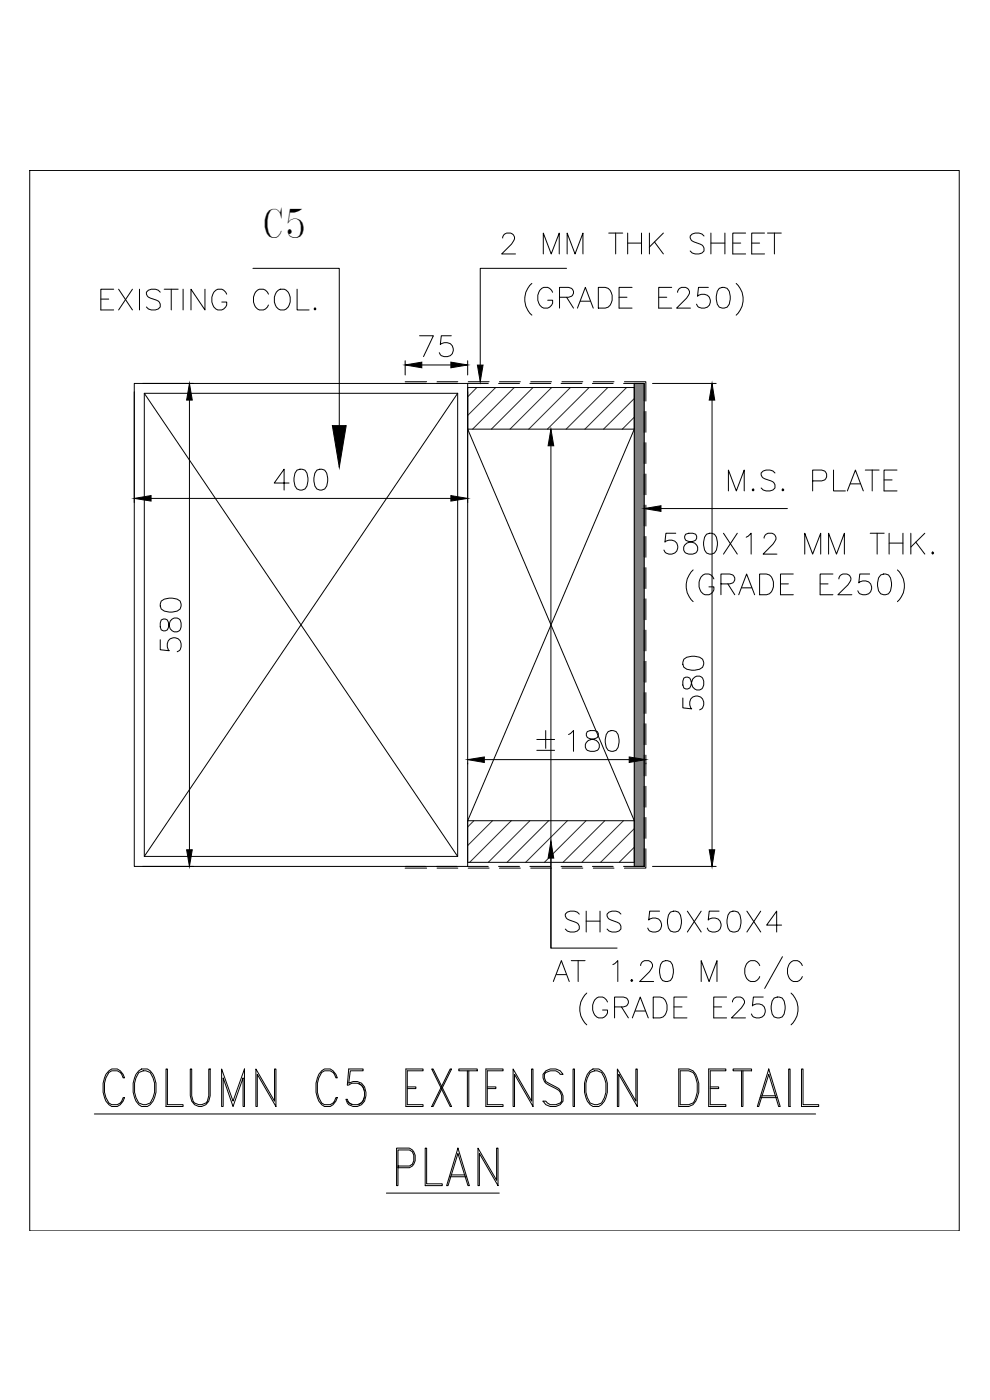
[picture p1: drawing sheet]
<svg xmlns="http://www.w3.org/2000/svg" width="297mm" height="420mm" viewBox="0 0 297 420" stroke-linecap="round" stroke-linejoin="round" font-family="sans-serif">
<!-- layer: S-BEAM -->
<path d="M40.3 115.1h100v144.9h-100zM43.3 118h94v139h-94zM43.3 118l94 139M137.3 118l-94 139" fill="none" stroke="#000" stroke-width=".3"/>
<!-- layer: OBJECT -->
<path d="M190.3 115.1l3 144.9v-144.9zM190.3 115.1l3 144.9h-3z" fill="#808080" stroke="#808080" stroke-width=".3"/>
<g fill="none" stroke="#000" stroke-width=".3">
<path d="M8.9 51.2h278.9v318.2h-278.9zM121.6 115.1h6.1M121.6 114.6h6.4M130.9 115.1h6.2M131.1 114.6h6.3M140.2 115.1h6.3M140.3 116.3h50v12.5h-50zM140.5 114.6h6.3M149.6 115.1h6.3M149.8 114.6h6.3M159 115.1h6.3M159.2 114.6h6.3"/>
<path d="M168.3 115.1h6.3M168.6 114.6h6.3M177.7 115.1h6.3M178 114.6h6.2M187.1 115.1h6.2v5.3M187.4 114.6h6.4v5.8M190.3 115.1h3v144.9h-3zM140.3 128.8l50 117.5M190.3 128.8l-50 117.5M193.3 123.5v6.2M193.3 132.9v6.2M193.8 123.5v6.2"/>
<path d="M193.8 132.9v6.2M193.3 142.3v6.2M193.3 151.6v6.3M193.8 142.3v6.2M193.8 151.6v6.3M193.3 161v6.2M193.3 170.4v6.2M193.3 179.7v6.3M193.8 161v6.2M193.8 170.4v6.2M193.8 179.7v6.3M193.3 189.1v6.2"/>
<path d="M193.3 198.5v6.2M193.8 189.1v6.2M193.8 198.5v6.2M193.3 207.9v6.2M193.3 217.2v6.3M193.8 207.9v6.2M193.8 217.2v6.3M193.3 226.6v6.2M193.3 236v6.2M193.8 226.6v6.2M193.8 236v6.2M140.3 246.3h50v12.5h-50z"/>
<path d="M193.3 254.7v5.3h-6.2M193.3 245.3v6.3M193.8 254.7v5.8h-6.4M193.8 245.3v6.3M121.6 260h6.1M121.6 260.5h6.4M130.9 260h6.2M131.1 260.5h6.3M140.2 260h6.3M140.5 260.5h6.3M149.6 260h6.3M149.8 260.5h6.3"/>
<path d="M159 260h6.3M159.2 260.5h6.3M168.3 260h6.3M168.6 260.5h6.3M177.7 260h6.3M178 260.5h6.2"/>
</g>
<g fill="none" stroke="#272727" stroke-width=".3">
<path d="M143.1 116.3l-2.8 2.8M148.7 116.3l-8.4 8.4M154.3 116.3l-12.5 12.5M159.9 116.3l-12.5 12.5M165.5 116.3l-12.5 12.5M171.1 116.3l-12.4 12.5M176.8 116.3l-12.6 12.5M182.4 116.3l-12.5 12.5M188 116.3l-12.5 12.5M190.3 119.6l-9.2 9.2M190.3 125.2l-3.6 3.6M142.2 246.3l-1.9 1.9"/>
<path d="M147.8 246.3l-7.5 7.5M153.4 246.3l-12.5 12.5M159 246.3l-12.5 12.5M164.6 246.3l-12.5 12.5M170.3 246.3l-12.6 12.5M175.8 246.3l-12.4 12.5M181.5 246.3l-12.6 12.5M187.1 246.3l-12.5 12.5M190.3 248.7l-10.1 10.1M190.3 254.3l-4.5 4.5"/>
</g>
<!-- layer: s_text -->
<g fill="#000" stroke="#000" stroke-width=".3">
<path d="M121.6 109.5l5-.8v1.7zM135.3 108.7l5 .8-5 .9zM143.2 109.6h1.7l-.8 5zM56.8 115.1l.9 5h-1.7zM99.7 127.7h4.2l-2.1 12.5zM165.3 128.8l.8 5h-1.6zM213.6 115.1l.8 5h-1.6zM40.3 149.6l5-.9v1.7zM135.3 148.7l5 .9-5 .8zM193.3 152.6l5-.8v1.7zM140.3 228l5-.8v1.6zM188.8 227.2l5 .8-5 .8z"/>
<path d="M56 255h1.7l-.9 5zM165.3 252.5l.8 5h-1.6zM212.8 255h1.6l-.8 5z"/>
</g>
<g fill="none" stroke="#000" stroke-width=".3">
<path d="M75.9 80.5h25.9v47.2M170 80.5h-25.9v29.1M40.3 117.6v33.2M42.8 115.1h15.3M121.6 108.3v4.2M125.9 100.8h4.1l-2.9 6.2M126.6 109.5h8.7M135.4 100.8h-3l-.3 2.6a2.24 2.24 0 0 1 3.2-.1 2.24 2.24 0 0 1 0 3.3 2.24 2.24 0 0 1-3.2-.2l-.3-.6M140.3 108.3v4.2M140.3 117.6v33.2M195.8 115.1h19.1M56.8 120.1v134.9"/>
<path d="M165.3 133.8v150.7M213.6 120.1v134.9M45.3 149.6h90M86.7 145h-4.4l2.9-4.2v6.3M89.1 141.1a2.06 2.06 0 0 1 3 .9 5.1 5.1 0 0 1-.6 4.7 1.98 1.98 0 0 1-3-.8 5.1 5.1 0 0 1 .6-4.8zM95.1 141.1a2.02 2.02 0 0 1 2.9 .9 5.1 5.1 0 0 1-.6 4.7 1.95 1.95 0 0 1-2.9-.8 5.1 5.1 0 0 1 .6-4.8zM198.3 152.6h37.9M48.1 192v3l2.7 .3a2.23 2.23 0 0 1 0-3.3 2.23 2.23 0 0 1 3.2 .3 2.3 2.3 0 0 1-.8 3.3M48.4 186.1l-.3 .9v1.1l.3 .9a1.29 1.29 0 0 0 2.1-.6l.3-1.1a1.79 1.79 0 0 1 1.6-1.8 1.79 1.79 0 0 1 1.9 1.5v1.1a1.79 1.79 0 0 1-1.9 1.6 1.79 1.79 0 0 1-1.6-1.9l-.3-1.1a1.29 1.29 0 0 0-2.1-.6zM48.4 180.4a4.9 4.9 0 0 1 5.6 0 2.07 2.07 0 0 1-.8 3 5.1 5.1 0 0 1-4.8-.6l-.3-.9zM205.2 197.8a4.8 4.8 0 0 1 5.6 0 1.98 1.98 0 0 1-.9 3 5.1 5.1 0 0 1-4.7-.5l-.3-.9zM163.7 219.3v5.3"/>
<path d="M176.2 219.6a1.26 1.26 0 0 0 .6 2l1.2 .3a1.79 1.79 0 0 1 1.8 1.7 1.79 1.79 0 0 1-1.5 1.9h-1.2a1.79 1.79 0 0 1-1.6-2 1.79 1.79 0 0 1 1.9-1.6l1.2-.3a1.26 1.26 0 0 0 .6-2l-.9-.3h-1.2zM182.5 219.6a2.02 2.02 0 0 1 2.9 .8 5.1 5.1 0 0 1-.5 4.8 2.02 2.02 0 0 1-3-.9 5.1 5.1 0 0 1 .6-4.7zM204.9 209.5v2.9l2.6 .3a2.22 2.22 0 0 1-.1-3.2 2.22 2.22 0 0 1 3.2 0 2.22 2.22 0 0 1-.1 3.2l-.6 .3M205.2 203.5l-.3 .9v1.2l.3 .9a1.26 1.26 0 0 0 2-.6l.3-1.2a1.81 1.81 0 0 1 1.7-1.8 1.81 1.81 0 0 1 1.9 1.5v1.2a1.81 1.81 0 0 1-1.9 1.6 1.81 1.81 0 0 1-1.7-1.9l-.3-1.2a1.26 1.26 0 0 0-2-.6zM140.3 229v.2M145.3 228h43.5M161.1 221.9h5.3M161.1 225.2h5.3M170.6 220.4l1.5-1.1v6.2M193.8 229v.2M165.3 257.5v27h19.9M42.8 260h15.3"/>
<path d="M195.8 260h19.1"/>
</g>
<!-- layer: TEXT -->
<path d="M28.3 334.3h216.4M115.9 358.1h33.9M119.4 349.9h3.4l.9-.5 .4-1.1v-1.6l-.4-1-.9-.6h-3.4v10.7h-.4v-11.2h3.8a3.3 3.3 0 0 1 1.9 2.9 3.3 3.3 0 0 1-1.9 2.9h-3.4M127.6 344.6h.4v10.7h4.7v.5h-5.1zM134.9 353.2h5.1M135.3 352.6h4.3M137.4 344.6l3.4 11.2h-.4l-3-9.6-3 9.6h-.4zM143.4 344.6l5.6 9.6v-9.6h.4v11.2l-5.6-9.6v9.6h-.4z" fill="none" stroke="#000" stroke-width=".3"/>
<text font-size="19.4" x="27.2" y="335.5">%%UCOLUMN C5 EXTENSION DETAIL</text>
<g font-size="14.6">
<text x="156.3" y="96">(GRADE E250)</text>
<text x="204.6" y="181.7">(GRADE E250)</text>
<text x="164.7" y="297.7">AT 1.20 M C/C</text>
<text x="172.9" y="308.7">(GRADE E250)</text>
</g>
<text font-size="11.7" x="78.6" y="71.5">C5</text>
<g font-size="10.6">
<text x="149.2" y="77.6">2 MM THK SHEET</text>
<text x="217.3" y="148.5">M.S. PLATE</text>
<text x="197.9" y="167.6">580X12 MM THK.</text>
</g>
<g font-size="10.1">
<text x="28.9" y="94.2">EXISTING COL.</text>
<text x="168.3" y="280.8">SHS 50X50X4</text>
</g>
</svg>
